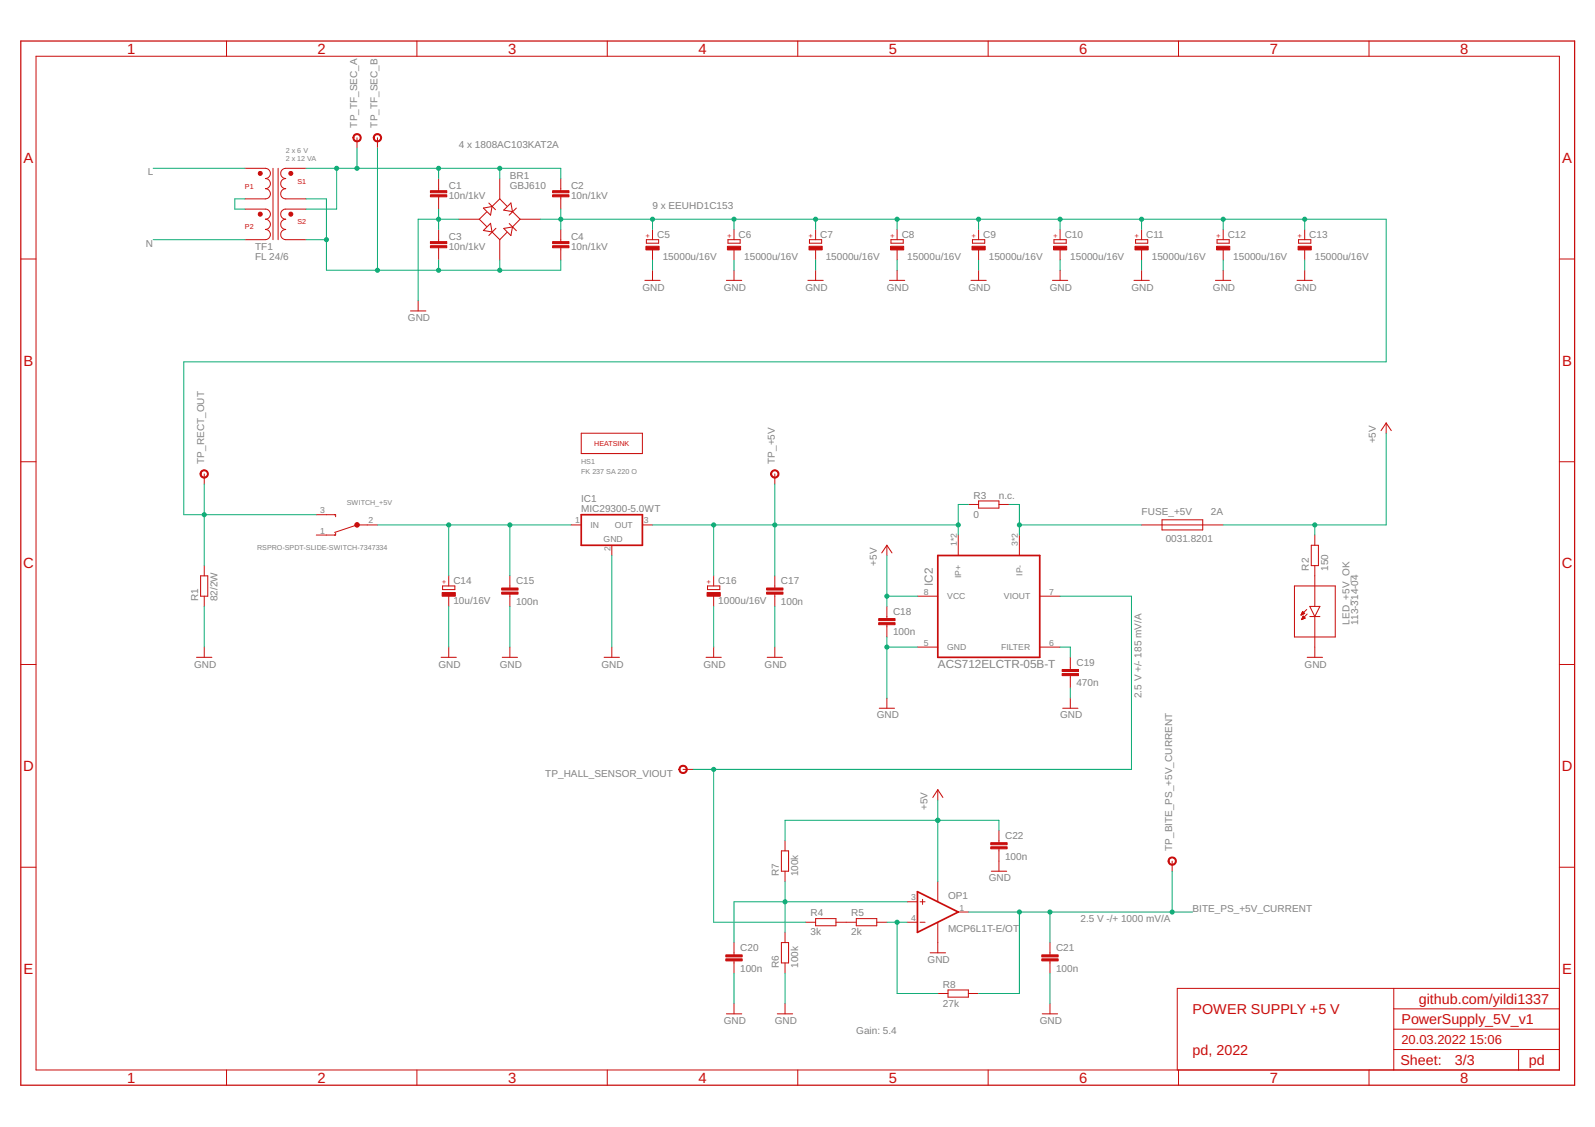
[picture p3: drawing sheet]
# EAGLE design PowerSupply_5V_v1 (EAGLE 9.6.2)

## Sheet 1 of 3: MAIN

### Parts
PCB_BRACKET  60807-011  [60807-011]

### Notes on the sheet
- SHEET ORDER:
  
  02: DIN 41612 CONNECTOR
  03: POWER SUPPLY +5 V
- github.com/yildi1337
- POWER SUPPLY +5 V
- v1
- pd, 2022
- pd

## Sheet 2 of 3: DIN 41612 CONNECTOR

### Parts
CON_BACKPLANE  09031326921  [09031326921]
TP_GND1  RSPRO-1MM-TERMINAL-POST-2622034  [RSPRO-1MM-TERMINAL-POST-2622034]
TP_GND2  RSPRO-1MM-TERMINAL-POST-2622034  [RSPRO-1MM-TERMINAL-POST-2622034]
TP_GND3  RSPRO-1MM-TERMINAL-POST-2622034  [RSPRO-1MM-TERMINAL-POST-2622034]
TP_GND4  RSPRO-1MM-TERMINAL-POST-2622034  [RSPRO-1MM-TERMINAL-POST-2622034]
TS1  NB-PTCO-160  [NB-PTCO-160]
TS2  NB-PTCO-160  [NB-PTCO-160]

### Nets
+5V: CON_BACKPLANE.1 CON_BACKPLANE.2 ; also sheet 3
+12V: CON_BACKPLANE.5
-12V: CON_BACKPLANE.6
BITE_PS_5V_TS1: CON_BACKPLANE.11 TS1.1
BITE_PS_5V_TS2: CON_BACKPLANE.12 TS2.1
BITE_PS_12V_TS1: CON_BACKPLANE.13
BITE_PS_12V_TS2: CON_BACKPLANE.14
BITE_PS_+5V_CURRENT: CON_BACKPLANE.9 ; also sheet 3
GND: CON_BACKPLANE.3 CON_BACKPLANE.4 CON_BACKPLANE.7 CON_BACKPLANE.8 CON_BACKPLANE.10 CON_BACKPLANE.15 CON_BACKPLANE.16 CON_BACKPLANE.17 CON_BACKPLANE.18 CON_BACKPLANE.19 CON_BACKPLANE.20 CON_BACKPLANE.21 CON_BACKPLANE.22 CON_BACKPLANE.23 CON_BACKPLANE.24 CON_BACKPLANE.29 CON_BACKPLANE.30 CON_BACKPLANE.31 CON_BACKPLANE.32 TP_GND1.P$1 TP_GND2.P$1 TP_GND3.P$1 TP_GND4.P$1 TS1.2 TS2.2 ; also sheet 3
L: CON_BACKPLANE.27 CON_BACKPLANE.28 ; also sheet 3
N: CON_BACKPLANE.25 CON_BACKPLANE.26 ; also sheet 3

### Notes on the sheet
- github.com/yildi1337
- DIN 41612 CONNECTOR
- pd, 2022
- pd

## Sheet 3 of 3: POWER SUPPLY +5 V

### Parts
BR1  GBJ610  [GBJ610]
C1  10n/1kV  C-EUC1808  [C1808]
C2  10n/1kV  C-EUC1808  [C1808]
C3  10n/1kV  C-EUC1808  [C1808]
C4  10n/1kV  C-EUC1808  [C1808]
C5  15000u/16V  EEUHD1C153  [EEUHD1C153]
C6  15000u/16V  EEUHD1C153  [EEUHD1C153]
C7  15000u/16V  EEUHD1C153  [EEUHD1C153]
C8  15000u/16V  EEUHD1C153  [EEUHD1C153]
C9  15000u/16V  EEUHD1C153  [EEUHD1C153]
C10  15000u/16V  EEUHD1C153  [EEUHD1C153]
C11  15000u/16V  EEUHD1C153  [EEUHD1C153]
C12  15000u/16V  EEUHD1C153  [EEUHD1C153]
C13  15000u/16V  EEUHD1C153  [EEUHD1C153]
C14  10u/16V  CPOL-EU153CLV-0405  [153CLV-0405]
C15  100n  C-EUC0603  [C0603]
C16  1000u/16V  CPOL-EU153CLV-1010  [153CLV-1010]
C17  100n  C-EUC0603  [C0603]
C18  100n  C-EUC0603  [C0603]
C19  470n  C-EUC0603  [C0603]
C20  100n  C-EUC0603  [C0603]
C21  100n  C-EUC0603  [C0603]
C22  100n  C-EUC0603  [C0603]
FUSE_+5V  0031.8201  [0031.8201]
HS1  FK 237 SA 220 O  FK_237_SA_220_O  [FK_237_SA_220_O]
IC1  MIC29300-5.0WT  [MIC29300-5.0WT]
IC2  ACS712ELCTR-05B-T  [ACS712ELCTR-05B-T]
LED_+5V_OK  113-314-04  [113-314-04]
OP1  MCP6L1T-E/OT  [MCP6L1T-E/OT]
R1  82/2W  R-EU_R2010  [R2010]
R2  150  R-EU_R0603  [R0603]
R3  0  R-EU_R0603  [R0603]
R4  3k  R-EU_R0603  [R0603]
R5  2k  R-EU_R0603  [R0603]
R6  100k  R-EU_R0603  [R0603]
R7  100k  R-EU_R0603  [R0603]
R8  27k  R-EU_R0603  [R0603]
SWITCH_+5V  RSPRO-SPDT-SLIDE-SWITCH-7347334  [RSPRO-SPDT-SLIDE-SWITCH-7347334]
TF1  FL 24/6  FL_24-6  [FL_24-6]
TP_+5V  RSPRO-1MM-TERMINAL-POST-2622034  [RSPRO-1MM-TERMINAL-POST-2622034]
TP_BITE_PS_+5V_CURRENT  RSPRO-1MM-TERMINAL-POST-2622034  [RSPRO-1MM-TERMINAL-POST-2622034]
TP_HALL_SENSOR_VIOUT  RSPRO-1MM-TERMINAL-POST-2622034  [RSPRO-1MM-TERMINAL-POST-2622034]
TP_RECT_OUT  RSPRO-1MM-TERMINAL-POST-2622034  [RSPRO-1MM-TERMINAL-POST-2622034]
TP_TF_SEC_A  RSPRO-1MM-TERMINAL-POST-2622034  [RSPRO-1MM-TERMINAL-POST-2622034]
TP_TF_SEC_B  RSPRO-1MM-TERMINAL-POST-2622034  [RSPRO-1MM-TERMINAL-POST-2622034]

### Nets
+5V: C18.1 C22.1 FUSE_+5V.2 IC2.8(VCC) OP1.2(VDD) R2.2 R7.2 ; also sheet 2
BITE_PS_+5V_CURRENT: C21.1 OP1.1(VOUT) R8.2 TP_BITE_PS_+5V_CURRENT.P$1 ; also sheet 2
GND: BR1.- C1.2 C3.1 C5.- C6.- C7.- C8.- C9.- C10.- C11.- C12.- C13.- C14.- C15.2 C16.- C17.2 C18.2 C19.2 C20.2 C21.2 C22.2 IC1.2(GND) IC2.5(GND) LED_+5V_OK.-(C) OP1.5(VSS) R1.1 R6.1 ; also sheet 2
L: TF1.P1A ; also sheet 2
N: TF1.P2B ; also sheet 2
N$1: C19.1 IC2.6(FILTER)
N$2: FUSE_+5V.1 IC2.3(IP-) IC2.4(IP-) R3.2
N$3: BR1.+ C2.2 C4.1 C5.+ C6.+ C7.+ C8.+ C9.+ C10.+ C11.+ C12.+ C13.+ R1.2 SWITCH_+5V.3(NO) TP_RECT_OUT.P$1
N$4: IC2.7(VIOUT) R4.1 TP_HALL_SENSOR_VIOUT.P$1
N$5: TF1.P1B TF1.P2A
N$6: BR1.L C1.1 C2.1 TF1.S1A TF1.S2A TP_TF_SEC_A.P$1
N$7: LED_+5V_OK.+(A) R2.1
N$8: C16.+ C17.1 IC1.3(OUT) IC2.1(IP+) IC2.2(IP+) R3.1 TP_+5V.P$1
N$9: R4.2 R5.1
N$10: BR1.N C3.2 C4.2 TF1.S1B TF1.S2B TP_TF_SEC_B.P$1
N$11: C20.1 OP1.3(VIN+) R6.2 R7.1
N$12: C14.+ C15.1 IC1.1(IN) SWITCH_+5V.2(COM)
N$13: OP1.4(VIN-) R5.2 R8.1
Unconnected: SWITCH_+5V.1(NC)

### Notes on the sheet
- 4 x 1808AC103KAT2A
- 9 x EEUHD1C153
- n.c.
- 2A
- 2.5 V +/- 185 mV/A
- 2.5 V -/+ 1000 mV/A
- github.com/yildi1337
- POWER SUPPLY +5 V
- Gain: 5.4
- pd, 2022
- pd
